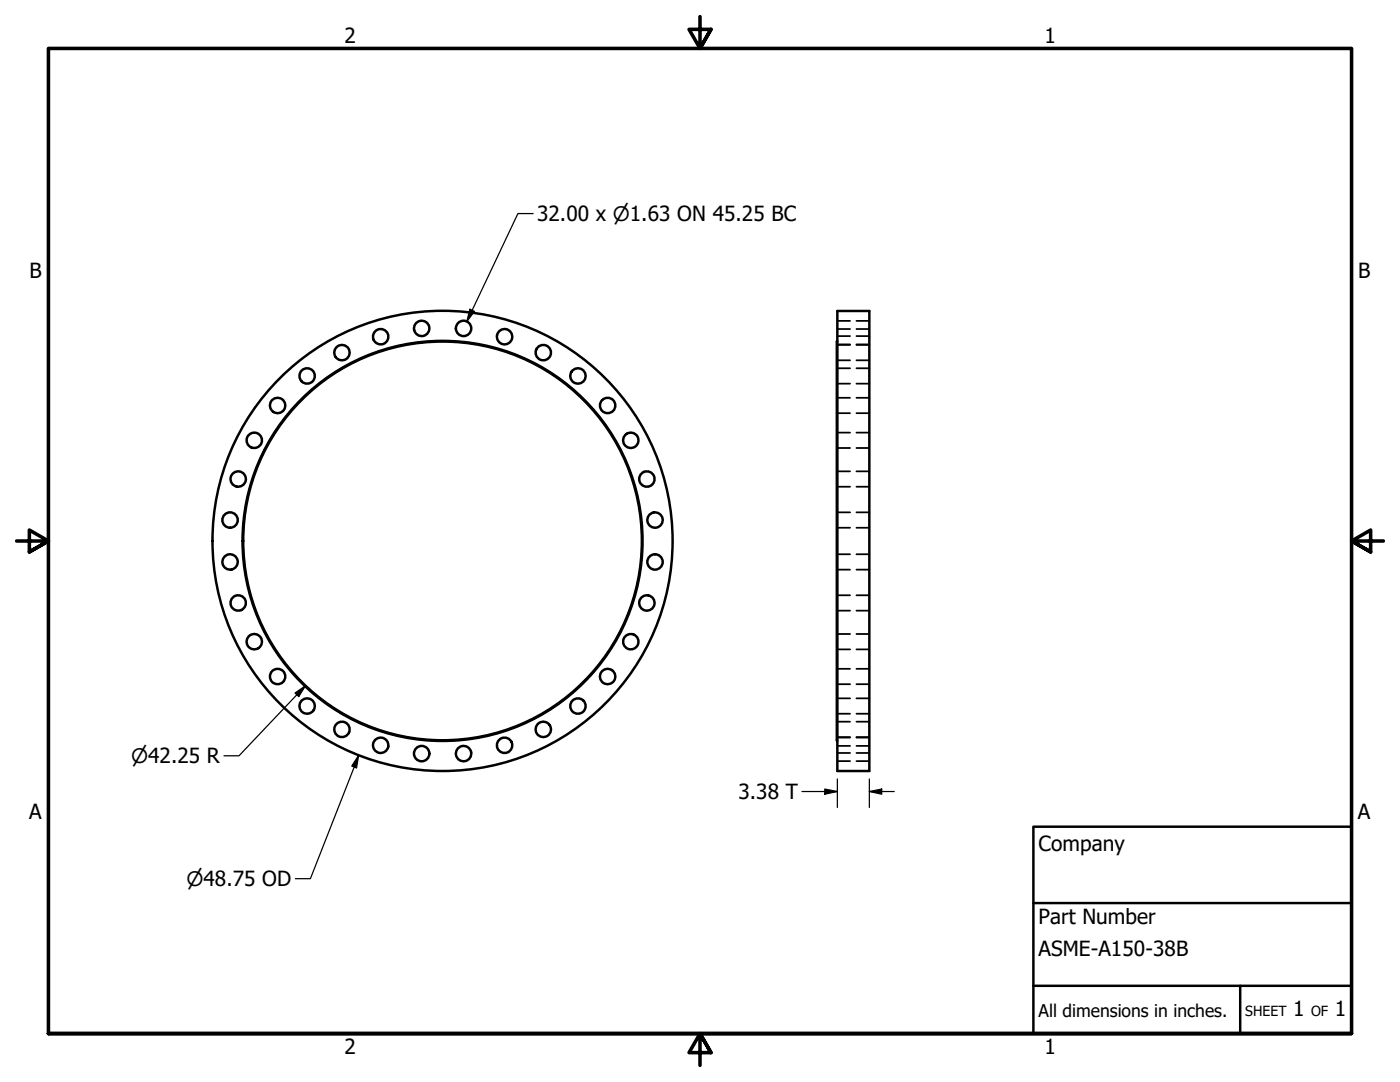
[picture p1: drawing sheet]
<svg xmlns="http://www.w3.org/2000/svg" width="279mm" height="216mm" viewBox="0 0 279 216" stroke-linecap="round" stroke-linejoin="round" font-family="sans-serif">
<!-- layer: Visible (ANSI) -->
<g fill="none" stroke="#000" stroke-width=".49">
<path d="M167.1 62.1h6.4v91.7h-6.4zM167.1 68.1l-.1 .1v79.5l.1 .1"/>
<circle cx="61.3" cy="75" r="1.53"/>
<circle cx="68.2" cy="70.4" r="1.53"/>
<circle cx="76" cy="67.2" r="1.53"/>
<circle cx="84.2" cy="65.5" r="1.53"/>
<circle cx="92.5" cy="65.5" r="1.53"/>
<circle cx="100.7" cy="67.2" r="1.53"/>
<circle cx="108.4" cy="70.4" r="1.53"/>
<circle cx="115.3" cy="75" r="1.53"/>
<circle cx="47.5" cy="95.6" r="1.53"/>
<circle cx="50.7" cy="87.9" r="1.53"/>
<circle cx="55.4" cy="80.9" r="1.53"/>
<circle cx="121.3" cy="80.9" r="1.53"/>
<circle cx="125.9" cy="87.9" r="1.53"/>
<circle cx="129.1" cy="95.6" r="1.53"/>
<circle cx="45.9" cy="112.1" r="1.53"/>
<circle cx="45.9" cy="103.8" r="1.53"/>
<circle cx="88.3" cy="107.9" r="39.8"/>
<circle cx="88.3" cy="107.9" r="39.9"/>
<circle cx="88.3" cy="107.9" r="45.9"/>
<circle cx="130.7" cy="112.1" r="1.53"/>
<circle cx="130.7" cy="103.8" r="1.53"/>
<circle cx="47.5" cy="120.3" r="1.53"/>
<circle cx="50.7" cy="128" r="1.53"/>
<circle cx="55.4" cy="135" r="1.53"/>
<circle cx="121.3" cy="135" r="1.53"/>
<circle cx="125.9" cy="128" r="1.53"/>
<circle cx="129.1" cy="120.3" r="1.53"/>
<circle cx="61.3" cy="140.9" r="1.53"/>
<circle cx="68.2" cy="145.5" r="1.53"/>
<circle cx="76" cy="148.7" r="1.53"/>
<circle cx="84.2" cy="150.4" r="1.53"/>
<circle cx="92.5" cy="150.4" r="1.53"/>
<circle cx="100.7" cy="148.7" r="1.53"/>
<circle cx="108.4" cy="145.5" r="1.53"/>
<circle cx="115.3" cy="140.9" r="1.53"/>
</g>
<!-- layer: Hidden (ANSI) -->
<g fill="none" stroke="#000" stroke-width=".35">
<path d="M167.1 68.7h2.6M167.1 65.7h2.6M167.1 71.9h2.6M167.1 68.8h2.6M167.1 76.6h2.6M167.1 73.5h2.6M167.1 79.4h2.6M167.1 67.1h2.6M167.1 64h2.6M170.9 68.7h2.6M170.9 65.7h2.6M170.9 71.9h2.6"/>
<path d="M170.9 68.8h2.6M170.9 76.6h2.6M170.9 73.5h2.6M170.9 79.4h2.6M170.9 67.1h2.6M170.9 64h2.6M167.1 82.4h2.6M167.1 89.4h2.6M167.1 86.3h2.6M167.1 97.1h2.6M167.1 94.1h2.6M170.9 82.4h2.6"/>
<path d="M170.9 89.4h2.6M170.9 86.3h2.6M170.9 97.1h2.6M170.9 94.1h2.6M167.1 105.3h2.6M167.1 102.2h2.6M167.1 113.7h2.6M167.1 110.6h2.6M167.1 118.8h2.6M170.9 105.3h2.6M170.9 102.2h2.6M170.9 113.7h2.6"/>
<path d="M170.9 110.6h2.6M170.9 118.8h2.6M167.1 121.8h2.6M167.1 129.6h2.6M167.1 126.5h2.6M167.1 136.5h2.6M167.1 133.5h2.6M167.1 139.3h2.6M170.9 121.8h2.6M170.9 129.6h2.6M170.9 126.5h2.6M170.9 136.5h2.6"/>
<path d="M170.9 133.5h2.6M170.9 139.3h2.6M167.1 142.4h2.6M167.1 147.1h2.6M167.1 144h2.6M167.1 150.2h2.6M167.1 147.2h2.6M167.1 151.9h2.6M167.1 148.8h2.6M170.9 142.4h2.6M170.9 147.1h2.6M170.9 144h2.6"/>
<path d="M170.9 150.2h2.6M170.9 147.2h2.6M170.9 151.9h2.6M170.9 148.8h2.6"/>
</g>
<!-- layer: Border (ANSI) -->
<path d="M139.7 3.3v6.4l-2.2-3.8h4.4l-2.2 3.8 2.2-3.8M3.3 107.9h6.4l-3.8-2.1v4.3l3.8-2.2-3.8 2.2M276.1 107.9h-6.4l3.8-2.1v4.3l-3.8-2.2 3.8 2.2M9.7 206.2v-196.5h260v196.5h-260h260M141.9 210l-2.2-3.8 2.2 3.8h-4.4l2.2-3.8v6.4" fill="none" stroke="#000" stroke-width=".71"/>
<!-- layer: Title (ANSI) -->
<path d="M206.2 165h63.5v41.2h-63.5zM206.2 196.7h63.5M206.2 180.2h63.5M247.5 196.7v9.5" fill="none" stroke="#000" stroke-width=".49"/>
<!-- layer: Dimension (ANSI) -->
<path d="M106.4 42.6h-3l-10.2 21.6M93.8 61.7l.9 .4-1.5 2.1zM58.9 138.3l2.1-1.5-1.4 2.2zM61 136.8l-13.3 14h-3M71.6 150.7l-.4 2.5-1-.3zM71.6 150.7l-9.7 24.6h-3M160.1 157.9h7M164.6 157.4l2.5 .5-2.5 .6zM167.1 155.4v5.7M173.5 157.9l2.5-.5v1.1zM173.5 157.9h5M173.5 155.4v5.7" fill="none" stroke="#000" stroke-width=".25"/>
<g fill="#000">
<path d="M93.8 61.7l.9 .4-1.5 2.1z" fill-rule="evenodd"/>
<path d="M58.9 138.3l2.1-1.5-1.4 2.2z" fill-rule="evenodd"/>
<path d="M71.6 150.7l-.4 2.5-1-.3z" fill-rule="evenodd"/>
<path d="M164.6 157.4l2.5 .5-2.5 .6z" fill-rule="evenodd"/>
<path d="M173.5 157.9l2.5-.5v1.1z" fill-rule="evenodd"/>
</g>
<g font-size="4.2">
<text x="68.7" y="8.6">2</text>
<text x="208.4" y="8.6">1</text>
<text x="107.2" y="44.1">32.00 x ⌀1.63 ON 45.25 BC</text>
<text x="5.9" y="55.5">B</text>
<text x="271" y="55.5">B</text>
<text x="147.4" y="159.5">3.38 T</text>
<text x="5.8" y="163.4">A</text>
<text x="271" y="163.4">A</text>
<text x="207.3" y="169.8">Company</text>
<text x="207.3" y="184.4">Part Number</text>
<text x="207.3" y="190.7">ASME-A150-38B</text>
<text x="258.1" y="202.8">1</text>
<text x="266.4" y="202.8">1</text>
<text x="68.7" y="210.3">2</text>
<text x="208.4" y="210.3">1</text>
</g>
<g font-size="4">
<text x="26.2" y="152.3">⌀42.25 R</text>
<text x="37.2" y="176.8">⌀48.75 OD</text>
</g>
<text font-size="3.5" x="207.3" y="202.9">All dimensions in inches.</text>
<g font-size="2.8">
<text x="248.5" y="202.8">SHEET</text>
<text x="261.7" y="202.8">OF</text>
</g>
</svg>
